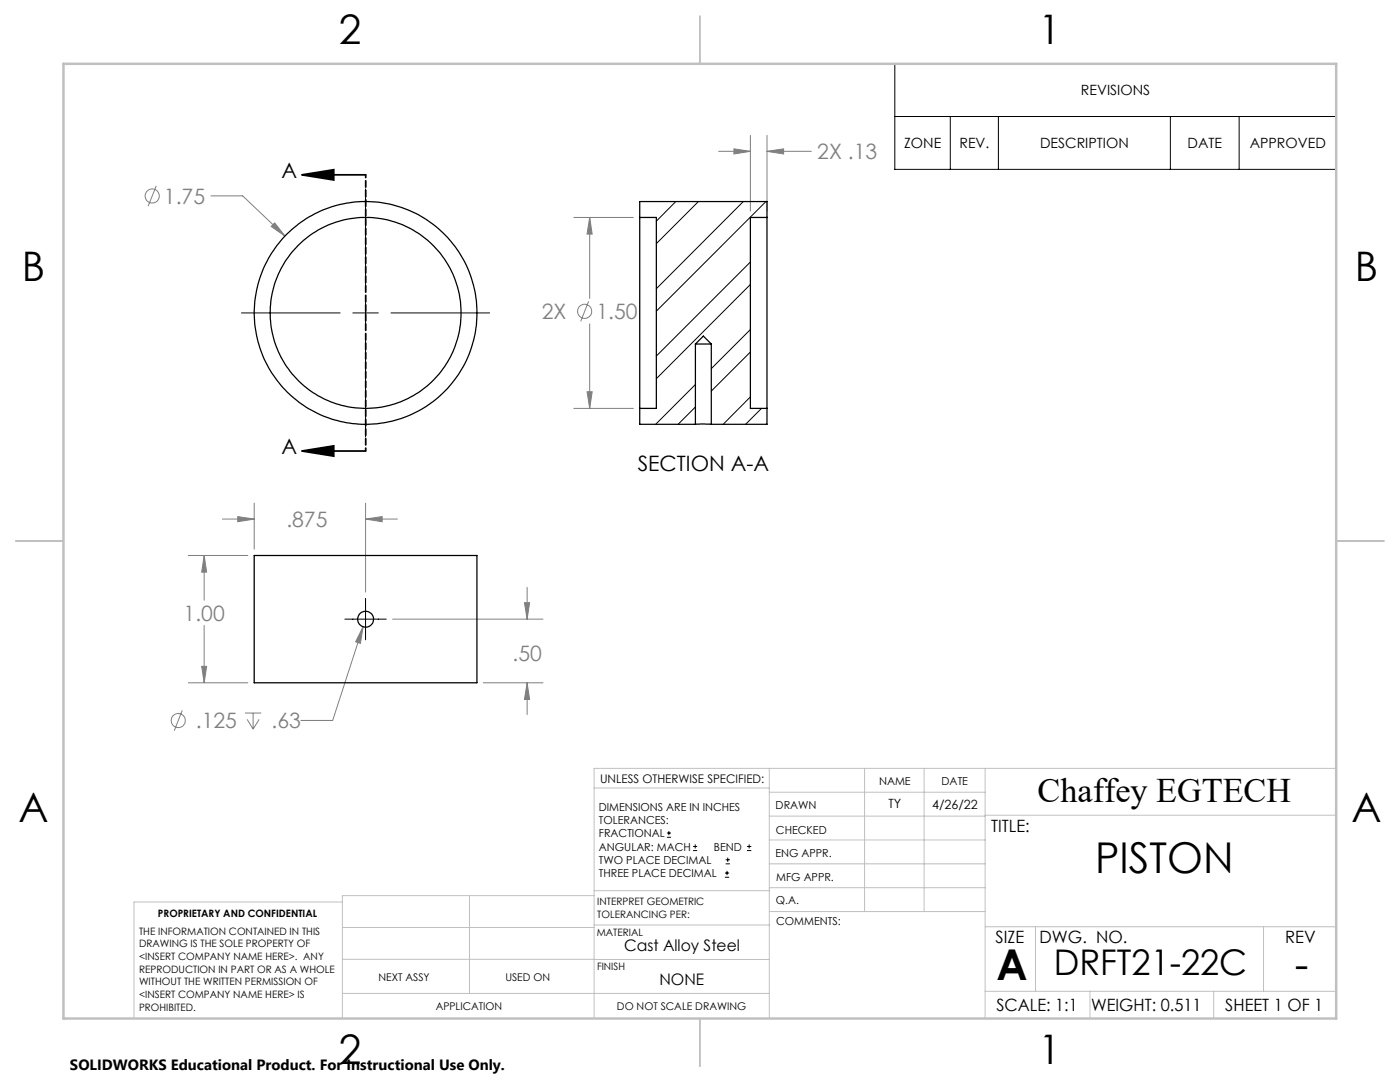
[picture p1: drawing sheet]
<svg xmlns="http://www.w3.org/2000/svg" width="279mm" height="216mm" viewBox="0 0 279 216" stroke-linecap="round" stroke-linejoin="round" font-family="sans-serif">
<g fill="none" stroke="#808080" stroke-width=".2">
<path d="M31.2 37.1l-1.6 4M42.1 39.1h6.3l8.5 8M143.4 30.2h6.4M146.5 29.7l3.3 .5-3.3 .5zM149.8 27v15.1M153.1 30.2l3.3-.5v1zM153.1 27v15.1M153.1 30.2h8.8M54.1 45.2l.7-.7 2.1 2.6zM114.5 43.4h11.9M117.7 43.4l.5 3.3h-1zM117.7 43.4v16.1"/>
<path d="M117.2 78.2h1l-.5 3.3zM117.5 60.1l-1.6 4M117.7 64.6v16.9M114.5 81.5h11.9M37.6 110.8h11.9M40.7 110.8l.5 3.4h-.9zM40.7 110.8v9M44.4 103.6h6.3M47.4 103.1l3.3 .5-3.3 .5zM50.7 100.4v9.2M73 103.6l3.3-.5v1zM73 100.4v17.7"/>
<path d="M73 103.6h6.3M105.2 117.2v6.3M37.6 136.2h11.9M40.3 133h.9l-.5 3.2zM40.7 124.8v11.4M72.5 125.1l-.6 3.3-.9-.3zM72.5 125.1l-6.1 18.7h-6.4M78.4 123.5h30M96.4 136.2h12M104.7 120.3h1l-.5 3.2zM105.2 136.2l.5 3.4h-1zM105.2 136.2v6.4"/>
<path d="M36.4 141.7l-1.6 4.1M48.9 142.3h3.2M49.3 143.5l1.2 2M50.5 142.3v3.2M51.7 143.5l-1.2 2"/>
<circle cx="30.4" cy="39.1" r="1.41"/>
<circle cx="116.7" cy="62.1" r="1.4"/>
<circle cx="35.6" cy="143.8" r="1.41"/>
</g>
<g fill="none" stroke="#000" stroke-width=".2">
<path d="M178.6 12.7h88.1v21.1h-88.1zM73 37.7v19.7M178.6 23.2h88.1M189.7 23.2v10.6M199.2 23.2v10.6M233.6 23.2v10.6M247.3 23.2v10.6M73 59.9v5.1M48.2 62.4h19.7M70.4 62.4h5.1M73 67.5v19.7M78 62.4h19.7"/>
<path d="M73 119.4v8.3M68.8 123.5h8.3M133.1 167.1h.8M133.1 166.2h.8M133.5 165.8v.9M138.3 169.7h.8M138.3 168.9h.8M138.7 168.5v.8M144.7 175h.8M144.7 174.2h.8M144.8 172.4h.9M144.8 171.6h.9"/>
<path d="M145.1 173.8v.8M145.2 171.1v.9M149.1 169.7h.8M149.1 168.9h.8M149.5 168.5v.8"/>
</g>
<path d="M60.3 34.9h12.7M60.3 34.9l6.3-1v2zM60.3 90h12.7M60.3 90l6.3-1v2z" fill="none" stroke="#000" stroke-width=".35"/>
<path d="M73 34.9v55.1" fill="none" stroke="#000" stroke-width=".35" stroke-dasharray="1.3 .6" stroke-dashoffset=".7"/>
<g fill="none" stroke="#c0c0c0" stroke-width=".2">
<path d="M118.6 157.2h34.9M153.5 153.3v49.9M153.5 158.1h43.1M172.5 153.3v28.6M184.4 153.3v28.6M196.6 153.3v49.9M266.7 153.3h-148.1v49.9M68.3 180h-41.6v23.2M93.7 178.7v19.5M118.6 178.7h-50.3v24.5M118.6 177.7h35M153.5 167.6h43.1"/>
<path d="M153.5 162.8h43.1M153.5 172.4h43.1M153.5 177.1h43.1M196.6 162.7h70.1M68.3 198.2h85.2M68.3 191.4l85.2 .1M68.3 185.1h50.3M118.6 184.6h35M153.6 181.9h43M196.6 197.8h70.1M196.6 184.9h70.1M206.7 184.9v12.9"/>
<path d="M217.5 197.8v5.4M242.2 197.8v5.4M252.2 184.9v12.9"/>
</g>
<path d="M139.7 3.2v9.5M3.1 107.9h9.6M266.7 107.9h9.5M139.7 203.2v9.6" fill="none" stroke="#c0c0c0" stroke-width=".25"/>
<path d="M12.7 12.7h254v190.5h-254z" fill="none" stroke="#c0c0c0" stroke-width=".5"/>
<path d="M60.3 34.9l6.3-1v2zM60.3 90l6.3-1v2z" fill="#000"/>
<path d="M72.5 125.1l-1.5 3 .9 .3zM104.7 120.3h1l-.5 3.2zM105.2 136.2l.5 3.4h-1zM73 103.6l3.3-.5v1zM47.4 103.1l3.3 .5-3.3 .5zM40.7 110.8l.5 3.4h-.9zM40.3 133h.9l-.5 3.2zM54.8 44.5l-.7 .7 2.8 1.9zM146.5 29.7l3.3 .5-3.3 .5zM153.1 30.2l3.3-.5v1zM117.7 43.4l.5 3.3h-1zM117.2 78.2h1l-.5 3.3z" fill="#808080"/>
<g fill="none" stroke="#000" stroke-width=".25">
<path d="M127.7 43.4v38.1M127.7 43.4v-3.2h25.4v3.2M127.7 43.4h3.3v38.1h-3.3M153.1 43.4v38.1M153.1 43.4h-3.3v38.1h3.3M138.8 68.7h3.2M138.8 68.7v16M138.8 68.7l1.6-1.6 1.6 1.6M142 68.7v16M127.7 81.5v3.2h11.1M138.8 84.7h3.2M153.1 81.5v3.2h-11.1"/>
<path d="M50.7 110.8h44.5v25.4h-44.5z"/>
<circle cx="73" cy="62.4" r="22.2"/>
<circle cx="73" cy="62.4" r="19.1"/>
<circle cx="73" cy="123.5" r="1.58"/>
</g>
<path d="M134.9 40.2l-3.9 3.9M139.4 40.2l-8.4 8.4M148.3 40.2l-17.3 17.4M149.8 52.3l-18.8 18.7M149.8 56.8l-18.8 18.8M152.9 40.2l-21.9 21.9M138.8 76.7l-8 8M149.8 65.8l-7.8 7.8M149.8 79.2l-5.5 5.5M149.8 70.2l-7.8 7.8M138.8 81.2l-3.5 3.5M152 81.5l-3.2 3.2" fill="none" stroke="#000" stroke-width=".2"/>
<g font-size="8.5">
<text x="218.6" y="174.2">PISTON</text>
<text x="198.9" y="195.5">A</text>
<text x="258.4" y="195.4">-</text>
</g>
<g font-size="8.1">
<text x="67.6" y="8.9">2</text>
<text x="207.3" y="8.9">1</text>
<text x="4.4" y="56.2">B</text>
<text x="270.4" y="56.2">B</text>
<text x="3.7" y="164.1">A</text>
<text x="269.7" y="164.1">A</text>
<text x="67.6" y="212.4">2</text>
<text x="207.3" y="212.4">1</text>
</g>
<text font-size="7.1" x="210.3" y="194.6">DRFT21-22C</text>
<text font-size="6.9" x="207.1" y="160.1">Chaffey EGTECH</text>
<g font-size="4.2">
<text x="56.2" y="35.6">A</text>
<text x="56.2" y="90.7">A</text>
<text x="127.3" y="93.9">SECTION A-A</text>
</g>
<g font-size="4.2" fill="#808080">
<text x="163.1" y="31.8">2X .13</text>
<text x="32.7" y="40.6">1.75</text>
<text x="108.1" y="63.7">2X</text>
<text x="119" y="63.7">1.50</text>
<text x="57.1" y="105.2">.875</text>
<text x="36.7" y="123.9">1.00</text>
<text x="102.3" y="131.9">.50</text>
<text x="39.1" y="145.3">.125</text>
<text x="54.2" y="145.3">.63</text>
</g>
<g font-size="3.4">
<text x="197.8" y="166">TITLE:</text>
<text x="198.7" y="188.1">SIZE</text>
<text x="207.5" y="188.1">DWG. NO.</text>
<text x="256.5" y="188.2">REV</text>
<text x="198.8" y="201.7">SCALE: 1:1</text>
<text x="217.7" y="201.8">WEIGHT: 0.511</text>
<text x="244.5" y="201.7">SHEET 1 OF 1</text>
</g>
<g font-size="3.2">
<text x="124.6" y="189.8">Cast Alloy Steel</text>
<text x="131.6" y="196.6">NONE</text>
</g>
<text font-size="3" x="14" y="213.5">SOLIDWORKS Educational Product. For Instructional Use Only.</text>
<g font-size="2.8">
<text x="215.7" y="19">REVISIONS</text>
<text x="180.4" y="29.6">ZONE</text>
<text x="191.5" y="29.6">REV.</text>
<text x="207.6" y="29.6">DESCRIPTION</text>
<text x="237" y="29.6">DATE</text>
<text x="249.4" y="29.6">APPROVED</text>
</g>
<g font-size="2.5">
<text x="177.3" y="161.3">TY</text>
<text x="186" y="161.4">4/26/22</text>
</g>
<text font-size="2.4" x="119.8" y="156.2">UNLESS OTHERWISE SPECIFIED:</text>
<g font-size="2.2">
<text x="119.5" y="161.8">DIMENSIONS ARE IN INCHES</text>
<text x="154.8" y="161.4">DRAWN</text>
<text x="175.4" y="156.6">NAME</text>
<text x="187.9" y="156.7">DATE</text>
<text x="119.5" y="164.4">TOLERANCES:</text>
<text x="119.5" y="167.1">FRACTIONAL</text>
<text x="154.9" y="166.3">CHECKED</text>
<text x="119.5" y="169.7">ANGULAR: MACH</text>
<text x="119.5" y="172.4">TWO PLACE DECIMAL</text>
<text x="142.5" y="169.7">BEND</text>
<text x="154.8" y="171">ENG APPR.</text>
<text x="119.5" y="175">THREE PLACE DECIMAL</text>
<text x="154.9" y="175.7">MFG APPR.</text>
<text x="154.9" y="180.4">Q.A.</text>
<text x="154.9" y="184.6">COMMENTS:</text>
</g>
<g font-size="2.1">
<text x="75.5" y="195.7">NEXT ASSY</text>
<text x="100.9" y="195.7">USED ON</text>
<text x="86.9" y="201.5">APPLICATION</text>
<text x="123.1" y="201.6">DO NOT SCALE DRAWING</text>
</g>
<g font-size="2">
<text x="31.5" y="182.9">PROPRIETARY AND CONFIDENTIAL</text>
<text x="119.2" y="180.6">INTERPRET GEOMETRIC</text>
<text x="119.2" y="183.1">TOLERANCING PER:</text>
<text x="27.8" y="186.5">THE INFORMATION CONTAINED IN THIS</text>
<text x="27.8" y="189">DRAWING IS THE SOLE PROPERTY OF</text>
<text x="27.8" y="191.6">&lt;INSERT COMPANY NAME HERE&gt;. ANY</text>
<text x="119.1" y="186.7">MATERIAL</text>
<text x="27.8" y="194.1">REPRODUCTION IN PART OR AS A WHOLE</text>
<text x="27.8" y="196.6">WITHOUT THE WRITTEN PERMISSION OF</text>
<text x="119.1" y="193.5">FINISH</text>
<text x="27.8" y="199.1">&lt;INSERT COMPANY NAME HERE&gt; IS</text>
<text x="27.8" y="201.7">PROHIBITED.</text>
</g>
</svg>
